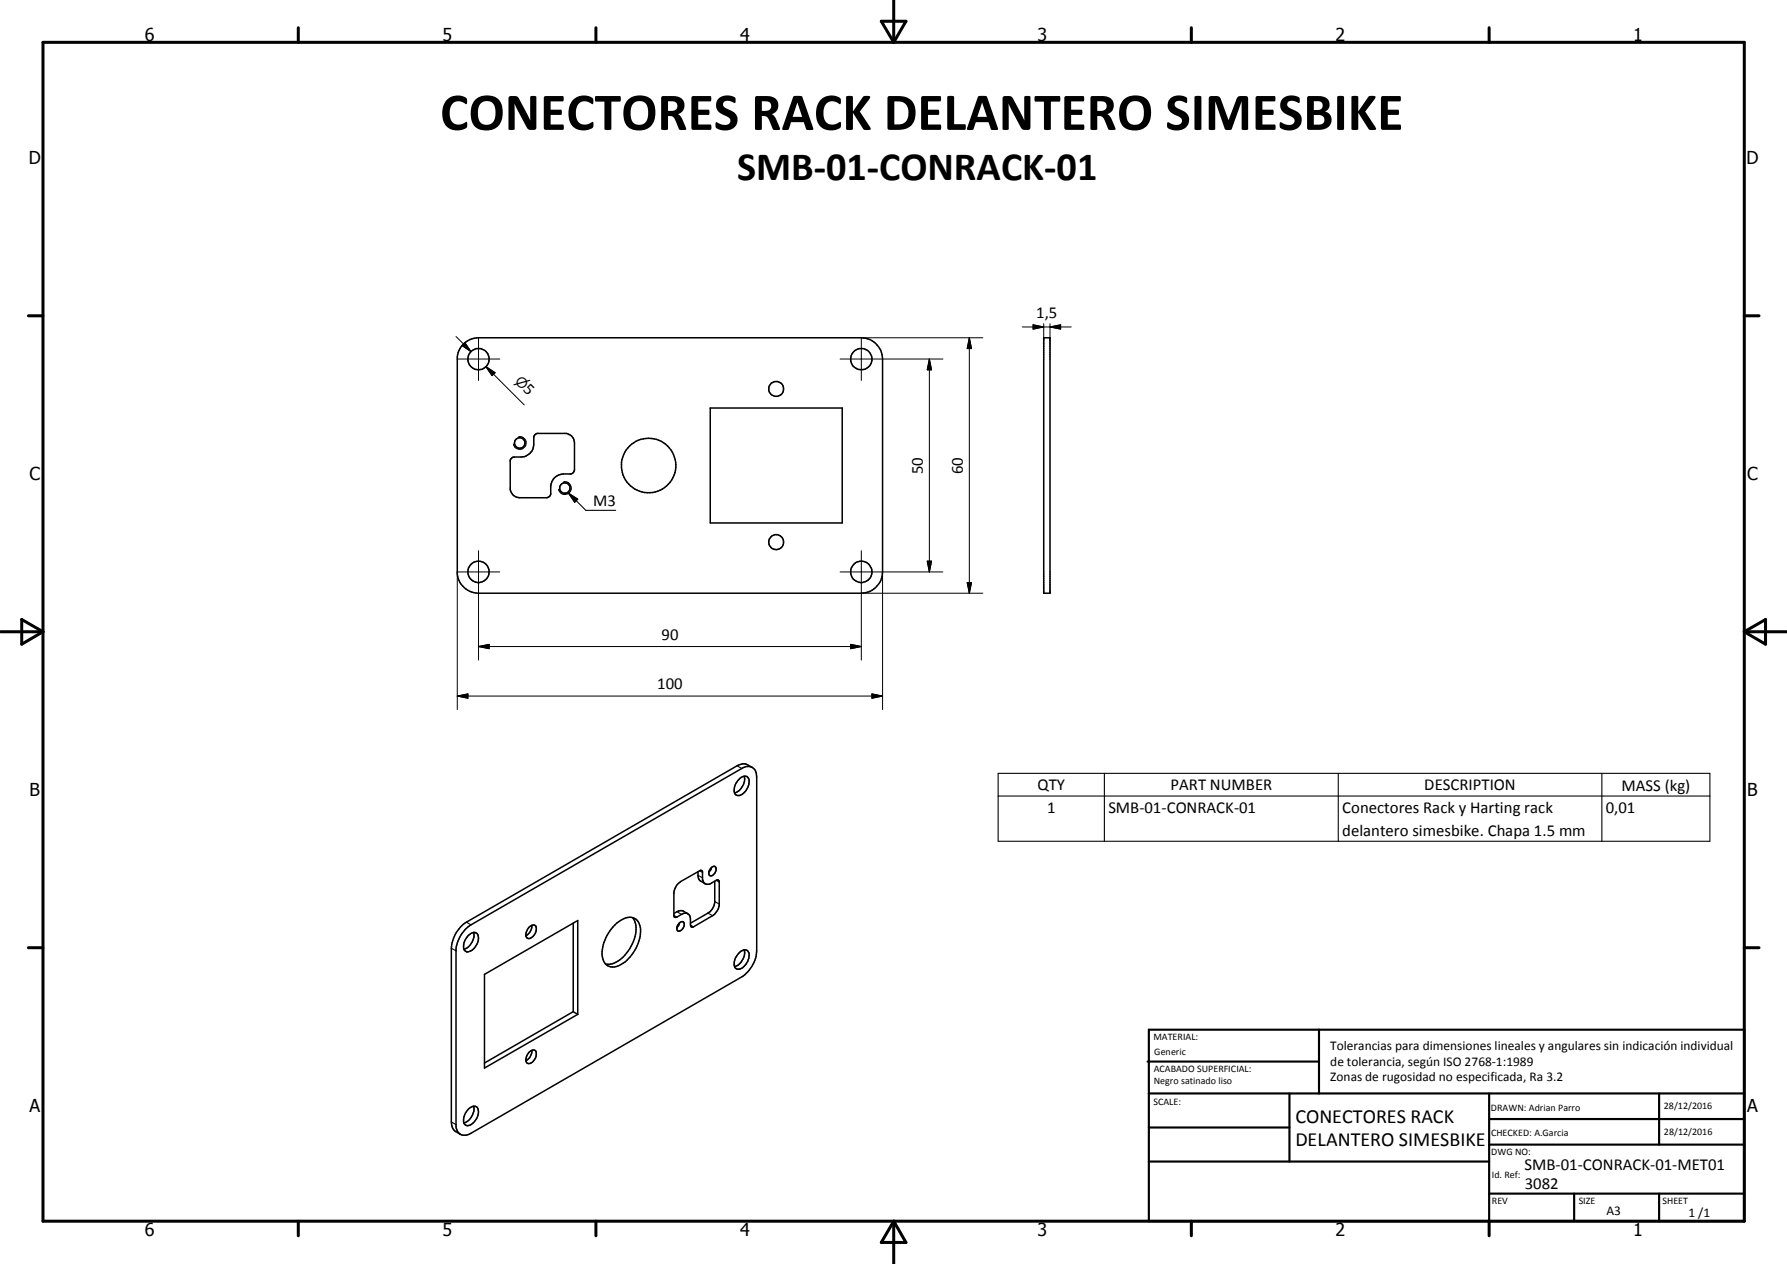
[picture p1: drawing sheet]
<svg xmlns="http://www.w3.org/2000/svg" width="420mm" height="297mm" viewBox="0 0 420 297" stroke-linecap="round" stroke-linejoin="round" font-family="sans-serif">
<g fill="none" stroke="#000" stroke-width=".35">
<path d="M245.4 79.4h1.5v60h-1.5zM108.8 81.1a4.8 4.8 0 0 1 3.7-1.7h90a5 5 0 0 1 5 5v50a5 5 0 0 1-5 5h-90a5.1 5.1 0 0 1-5-4.5v-51l.4-1.6zM167 95.9h31v27h-31zM120.3 107.6l.6-.2a4 4 0 0 0 3.7-.9 2.79 2.79 0 0 0 .9-2.1v-1.8l.4-.5 .4-.2h6.9a2.3 2.3 0 0 1 1.9 2.2v6.3l-.4 .8-.4 .2a5.9 5.9 0 0 0-3 .2 3 3 0 0 0-1.8 2.8v1.8l-.2 .4-.6 .3-6.5 .1a2.32 2.32 0 0 1-2.2-1.9v-6.9zM173.5 183.4a1.62 1.62 0 0 1 2.3-.7 3 3 0 0 1-.9 3.6 1.38 1.38 0 0 1-2.1 .3 3.3 3.3 0 0 1 .7-3.2zM175 182.4a3.4 3.4 0 0 1-2.3 3.9M176.9 180.3l-1.1-.6a2.4 2.4 0 0 0-2.5 .3l-63.6 36.7a7.9 7.9 0 0 0-3.6 6.1v40.9l.2 1.1a2.85 2.85 0 0 0 1.9 1.8M109.3 218.5l1.4-1.2 63.7-36.7a2.15 2.15 0 0 1 2.5-.2 2.15 2.15 0 0 1 1 2.2v40.8a7.9 7.9 0 0 1-3.5 6.2l-63.7 36.7a2.11 2.11 0 0 1-2.2 .4 2.11 2.11 0 0 1-1.3-2v-41.7a8.2 8.2 0 0 1 2.1-4.5zM110.1 219.9a1.55 1.55 0 0 1 2.1-.4 3.1 3.1 0 0 1-2.5 4.2 1.57 1.57 0 0 1-.6-2.2zM111.3 219.1l.1 .3a3.7 3.7 0 0 1-1.3 3.1l-1 .6M124.4 217.9a.9 .9 0 0 1 .9-.5 .9 .9 0 0 1 .8 .7 2.31 2.31 0 0 1-1.9 2.5 1.36 1.36 0 0 1-.2-2.2zM125 217.5a2.61 2.61 0 0 1-1.4 2.4"/>
<path d="M134.8 216.9v20.8M144.2 217.8a4.7 4.7 0 0 1 4.9-2 3.6 3.6 0 0 1 1.4 4.2 9.8 9.8 0 0 1-5.3 7 2.54 2.54 0 0 1-3.6-2.3 10 10 0 0 1 2.6-6.9zM148.7 215.6a5.5 5.5 0 0 1 .2 5.7 8.3 8.3 0 0 1-5.3 5.3h-1.2M159.7 216.9a.69 .69 0 0 1 1-.2 .69 .69 0 0 1 .1 1 1.08 1.08 0 0 1-1.6 .9v-.8zM159.8 216.8l-.6 1.1M164.1 204.9a2.53 2.53 0 0 0 .4 2l1.3 .8M165.8 207.7l.4 .1 .8-.1a2.91 2.91 0 0 1 1.9-.9l.2 .3v5.7a3.6 3.6 0 0 1-1.6 2.4l-4.7 2.7-.3-.1-.2-.4-.1-2.1-.5-.5-1.5-.8-.7 .1-1.1 .6M165.8 207.7l-.3-.3-.3-.8v-1.7l-.4-.4-4.8 2.7a3.5 3.5 0 0 0-1.6 2.5v5.6l.2 .2h.6l1.6-.9h.7M167.1 204.1l.3-.3a.66 .66 0 0 1 .9 0 .66 .66 0 0 1 0 .9l-.8 1a.64 .64 0 0 1-.8-.1 .64 .64 0 0 1 0-.8zM167.3 203.9l-.6 1M168.1 207.1v5l-.7 1.6-1 .9-4.1 2.4M113.9 229l21.9-12.7v22.1l-21.9 12.6z"/>
<path d="M134.8 237.7l-20.9 12.1M134.8 237.7l1 .7M173.7 224a1.32 1.32 0 0 1 1.2-.8 1.32 1.32 0 0 1 1.2 .7 3.7 3.7 0 0 1-2.2 3.9h-.5a1.71 1.71 0 0 1-.5-2.6zM175 223.2a3.5 3.5 0 0 1-2.3 4M111.3 260a3.5 3.5 0 0 1-2.2 3.9M124.4 247.3a.92 .92 0 0 1 .8-.5 .92 .92 0 0 1 .9 .5 2.17 2.17 0 0 1-2.1 2.6 1.84 1.84 0 0 1 .4-2.6zM125 246.8v.6l-.5 1.1-.9 .8M110.1 260.7a1.36 1.36 0 0 1 2.2-.2 3.4 3.4 0 0 1-2.4 4 1.25 1.25 0 0 1-.9-1.8l.4-1.1z"/>
<circle cx="112.5" cy="84.4" r="2.51"/>
<circle cx="182.5" cy="91.4" r="1.75"/>
<circle cx="202.5" cy="84.4" r="2.51"/>
<circle cx="122.2" cy="104.1" r="1.23"/>
<circle cx="132.8" cy="114.7" r="1.22"/>
<circle cx="152.5" cy="109.4" r="6.4"/>
<circle cx="112.5" cy="134.4" r="2.5"/>
<circle cx="182.5" cy="127.4" r="1.75"/>
<circle cx="202.5" cy="134.4" r="2.52"/>
</g>
<g fill="none" stroke="#000" stroke-width=".25">
<path d="M122 102.6a1.5 1.5 0 0 1 1.7 1.2 1.5 1.5 0 0 1-1.2 1.8 1.5 1.5 0 0 1-1.8-1.2M132.5 113.2a1.5 1.5 0 0 1 1.8 1.2 1.5 1.5 0 0 1-1.2 1.7 1.5 1.5 0 0 1-1.8-1.1M133.7 115.9l2.1 1.4-.7 .7zM133.7 115.9l4 4h7.1M173.3 180l1.1 .6M234.7 181.7h167.3v16h-167.3zM234.7 187.1h167.3M259.7 181.7v16M314.7 181.7v16M376.6 181.7v16M109.7 216.7l1 .6M158.4 215.1l.8 .4"/>
<path d="M159.2 214.2l1 .7M162.3 217.4l.8 .4M164.1 205.7l1.1 .6M164.5 204.6l.7 .4M166.4 214.6l1.1 .6M168.1 211.8l1 .7M168.4 206.9l.7 .4M106.1 222.8l1.1 .6M106.1 263.7l1.1 .6"/>
</g>
<g fill="none" stroke="#000" stroke-width=".71">
<path d="M10.1 9.9h400v277.1h-400zM70.1 6.5v3.4M140.1 6.5v3.4M207.2 5h5.8l-2.9 4.9zM210.1 0v9.9M280.1 6.5v3.4M350.1 6.5v3.4M6.7 74.2h3.4M410.1 74.2h3.5M.1 148.5h10M5.1 145.6l5 2.9-5 2.9zM410.1 148.5h10"/>
<path d="M410.1 148.5l5-2.9v5.8zM6.7 222.7h3.4M410.1 222.7h3.5M70.1 287v3.4M140.1 287v3.4M210.1 287v10M210.1 287l2.9 5h-5.8zM280.1 287v3.4M350.1 287v3.4"/>
</g>
<g fill="none" stroke="#000" stroke-width=".51">
<path d="M269.8 249.5h40.3M270.1 242h140v45h-140zM270.1 257h140M303.2 257v16M310.1 242v15M350.1 257v30M390.1 257v12M270.1 265h33.1M270.1 273h80M350.1 269h60M350.1 263h60M350.1 280.5h60"/>
<path d="M370.1 280.5v6.5M390.1 280.5v6.5"/>
</g>
<g fill="none" stroke="#000" stroke-width=".24">
<path d="M107.2 79.1l3.5 3.5M112.5 79.4v10M202.5 79.4v10M202.6 79.4h28.5M227.9 79.4l.5 2.5h-1zM227.9 79.4v60M240.4 76.8h11.5M242.9 76.3l2.5 .5-2.5 .5zM245.4 76.1v3.3M246.9 76.8l2.5-.5v1zM246.9 76.1v3.3M107.5 84.4h10"/>
<path d="M108.6 81.2l.7-.7 1.4 2.1zM109.3 80.5l1.4 2.1-2.1-1.4zM114.2 86.1l2.2 1.5-.7 .7zM114.2 86.1l9.1 9.1M197.5 84.4h24.2M218.5 84.4l.5 2.5h-1zM218.5 84.4v50M107.5 134.5v32.3M107.5 134.4h10M112.5 129.4v25.7M197.5 134.4h24.2M202.5 129.4v25.7"/>
<path d="M202.6 139.4h28.5M207.5 134.5v32.3M218 131.9h1l-.5 2.5zM227.4 136.9h1l-.5 2.5zM112.5 151.9l2.5-.5v1zM112.5 151.9h90M200 151.4l2.5 .5-2.5 .5zM107.5 163.6l2.5-.5v1zM107.5 163.6h100M205 163.1l2.5 .5-2.5 .5z"/>
</g>
<g fill="#000">
<path d="M242.9 76.3l2.5 .5-2.5 .5zM246.9 76.8l2.5-.5v1zM109.3 80.5l1.4 2.1-2.1-1.4zM114.2 86.1l2.2 1.5-.7 .7zM218.5 84.4l.5 2.5h-1zM227.9 79.4l.5 2.5h-1zM133.7 115.9l2.1 1.4-.7 .7zM218 131.9h1l-.5 2.5zM227.4 136.9h1l-.5 2.5zM112.5 151.9l2.5-.5v1zM200 151.4l2.5 .5-2.5 .5zM107.5 163.6l2.5-.5v1z"/>
<path d="M205 163.1l2.5 .5-2.5 .5z"/>
</g>
<text font-size="12.6" x="103.5" y="30.5">CONECTORES RACK DELANTERO SIMESBIKE</text>
<text font-size="9.4" x="173.3" y="42.3">SMB-01-CONRACK-01</text>
<g font-size="4.7">
<text x="304.6" y="263.8">CONECTORES RACK</text>
<text x="304.6" y="269.2">DELANTERO SIMESBIKE</text>
</g>
<g font-size="4.2">
<text x="34" y="9.6">6</text>
<text x="104" y="9.6">5</text>
<text x="174" y="9.6">4</text>
<text x="244" y="9.6">3</text>
<text x="314" y="9.6">2</text>
<text x="384" y="9.6">1</text>
<text x="6.8" y="38.7">D</text>
<text x="410.6" y="38.7">D</text>
<text x="7" y="112.9">C</text>
<text x="410.8" y="112.9">C</text>
<text x="7" y="187.1">B</text>
<text x="410.8" y="187.1">B</text>
<text x="7" y="261.4">A</text>
<text x="410.8" y="261.4">A</text>
<text x="34" y="290.4">6</text>
<text x="104" y="290.4">5</text>
<text x="174" y="290.4">4</text>
<text x="244" y="290.4">3</text>
<text x="314" y="290.4">2</text>
<text x="384" y="290.4">1</text>
</g>
<g font-size="3.9">
<text x="243.7" y="74.8">1,5</text>
<text x="122.9" y="91.7" transform="rotate(45 122.9 91.7)">5</text>
<text x="216.9" y="111.4" transform="rotate(-90 216.9 111.4)">50</text>
<text x="226.4" y="111.4" transform="rotate(-90 226.4 111.4)">60</text>
<text x="139.4" y="118.9">M3</text>
<text x="155.5" y="150.4">90</text>
<text x="154.5" y="162">100</text>
<text x="243.9" y="185.7">QTY</text>
<text x="275.2" y="185.7">PART NUMBER</text>
<text x="334.9" y="185.7">DESCRIPTION</text>
<text x="381.2" y="185.8">MASS (kg)</text>
<text x="246.2" y="191">1</text>
<text x="260.6" y="191">SMB-01-CONRACK-01</text>
<text x="315.6" y="191.1">Conectores Rack y Harting rack</text>
<text x="377.6" y="191">0,01</text>
<text x="315.6" y="196.4">delantero simesbike. Chapa 1.5 mm</text>
<text x="358.5" y="275">SMB-01-CONRACK-01-MET01</text>
<text x="358.5" y="279.4">3082</text>
</g>
<text font-size="3.3" x="120.9" y="89.7" transform="rotate(45 120.9 89.7)">⌀</text>
<g font-size="3.1">
<text x="312.7" y="246.8">Tolerancias para dimensiones lineales y angulares sin indicación individual</text>
<text x="312.7" y="250.4">de tolerancia, según ISO 2768-1:1989</text>
<text x="312.7" y="254">Zonas de rugosidad no especificada, Ra 3.2</text>
<text x="377.7" y="285.6">A3</text>
<text x="397" y="285.9">1 /1</text>
</g>
<g font-size="2.4">
<text x="271.2" y="244.4">MATERIAL:</text>
<text x="271.3" y="252">ACABADO SUPERFICIAL:</text>
<text x="271.4" y="247.9">Generic</text>
<text x="271.3" y="254.6">Negro satinado liso</text>
<text x="271.2" y="259.7">SCALE:</text>
<text x="350.6" y="261">DRAWN: Adrian Parro</text>
<text x="391.2" y="260.6">28/12/2016</text>
<text x="350.6" y="267">CHECKED: A.Garcia</text>
<text x="391.2" y="266.7">28/12/2016</text>
<text x="350.6" y="271.4">DWG NO:</text>
<text x="350.8" y="276.9">Id. Ref:</text>
<text x="350.8" y="282.8">REV</text>
<text x="371.2" y="282.9">SIZE</text>
<text x="390.9" y="282.9">SHEET</text>
</g>
</svg>
